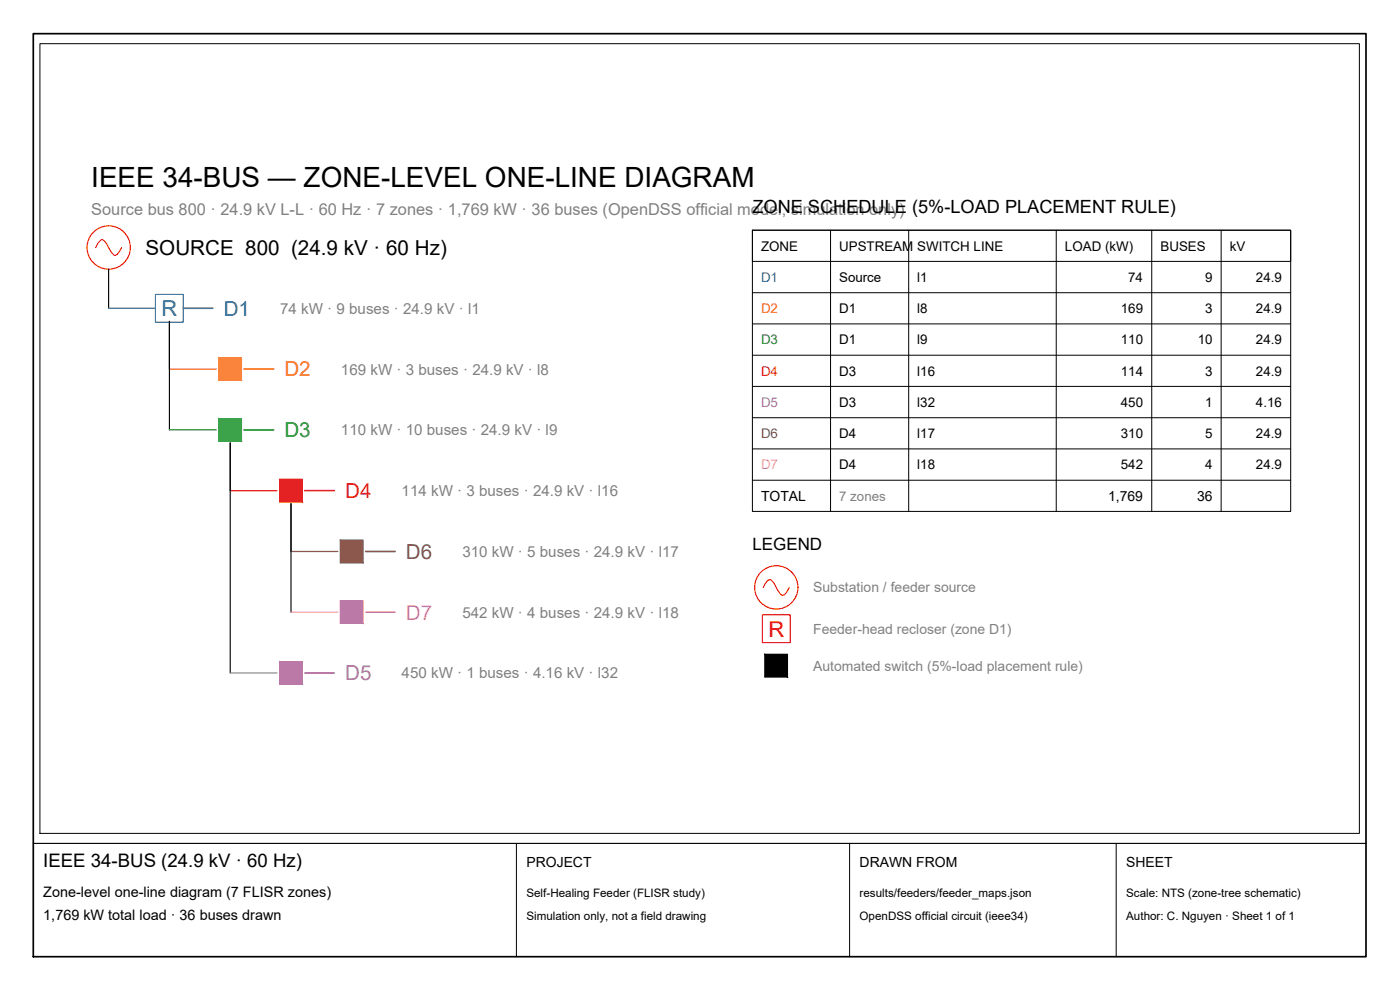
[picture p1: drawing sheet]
<svg xmlns="http://www.w3.org/2000/svg" width="420mm" height="297mm" viewBox="0 0 420 297" stroke-linecap="round" stroke-linejoin="round" font-family="sans-serif">
<!-- layer: SOURCE -->
<g fill="none" stroke="#f00" stroke-width=".34">
<path d="M28.7 74.3l.4-.7a2.75 2.75 0 0 1 1.5-1.7 5.1 5.1 0 0 1 2.4 3.1 2.82 2.82 0 0 0 1.5 1.6 3.2 3.2 0 0 0 2-2.3M229.1 176.3l.3-.8a1.95 1.95 0 0 1 2-1.5l.8 .9 1.1 2.1a1.95 1.95 0 0 0 2 1.5l1.6-2.2"/>
<circle cx="32.6" cy="74.3" r="6.5"/>
<circle cx="233" cy="176.2" r="6.5"/>
</g>
<!-- layer: BUS-TRUNK -->
<path d="M32.6 80.8v11.7M50.8 96.4v32.6M69.1 132.9v69M87.3 151.1v32.6" fill="none" stroke="#000" stroke-width=".34"/>
<!-- layer: ZONE-D1 -->
<path d="M32.6 92.5h14.1" fill="none" stroke="#1f77b4" stroke-width=".38"/>
<path d="M46.7 88.3h8.3v8.4h-8.3z" fill="none" stroke="#1f77b4" stroke-width=".34"/>
<path d="M55 92.5h8.9" fill="none" stroke="#1f77b4" stroke-width=".51"/>
<!-- layer: ZONE-D2 -->
<path d="M50.8 110.7h14.1" fill="none" stroke="#ff7f0e" stroke-width=".38"/>
<path d="M65.7 107.3h6.8v6.8h-6.8z" fill="none" stroke="#ff7f0e" stroke-width=".34"/>
<path d="M65.7 107.3l6.8 6.8v-6.8zM65.7 107.3l6.8 6.8h-6.8z" fill="#ff7f0e" stroke="#ff7f0e" stroke-width=".3"/>
<path d="M73.2 110.7h8.9" fill="none" stroke="#ff7f0e" stroke-width=".51"/>
<!-- layer: ZONE-D3 -->
<path d="M50.8 129h14.1" fill="none" stroke="#2ca02c" stroke-width=".38"/>
<path d="M65.7 125.6h6.8v6.8h-6.8z" fill="none" stroke="#2ca02c" stroke-width=".34"/>
<path d="M65.7 125.6l6.8 6.8v-6.8zM65.7 125.6l6.8 6.8h-6.8z" fill="#2ca02c" stroke="#2ca02c" stroke-width=".3"/>
<path d="M73.2 129h8.9" fill="none" stroke="#2ca02c" stroke-width=".51"/>
<!-- layer: ZONE-D4 -->
<path d="M69.1 147.2h14" fill="none" stroke="#d62728" stroke-width=".38"/>
<path d="M83.9 143.8h6.8v6.8h-6.8z" fill="none" stroke="#d62728" stroke-width=".34"/>
<path d="M83.9 143.8l6.8 6.8v-6.8zM83.9 143.8l6.8 6.8h-6.8z" fill="#d62728" stroke="#d62728" stroke-width=".3"/>
<path d="M91.5 147.2h8.8" fill="none" stroke="#d62728" stroke-width=".51"/>
<!-- layer: ZONE-D6 -->
<path d="M87.3 165.5h14.1" fill="none" stroke="#8c564b" stroke-width=".38"/>
<path d="M102.2 162.1h6.7v6.8h-6.7z" fill="none" stroke="#8c564b" stroke-width=".34"/>
<path d="M102.2 162.1l6.7 6.8v-6.8zM102.2 162.1l6.7 6.8h-6.7z" fill="#8c564b" stroke="#8c564b" stroke-width=".3"/>
<path d="M109.7 165.5h8.9" fill="none" stroke="#8c564b" stroke-width=".51"/>
<!-- layer: ZONE-D7 -->
<path d="M87.3 183.7h14.1" fill="none" stroke="#e377c2" stroke-width=".38"/>
<path d="M102.2 180.3h6.7v6.8h-6.7z" fill="none" stroke="#e377c2" stroke-width=".34"/>
<path d="M102.2 180.3l6.7 6.8v-6.8zM102.2 180.3l6.7 6.8h-6.7z" fill="#e377c2" stroke="#e377c2" stroke-width=".3"/>
<path d="M109.7 183.7h8.9" fill="none" stroke="#e377c2" stroke-width=".51"/>
<!-- layer: ZONE-D5 -->
<path d="M69.1 201.9h14" fill="none" stroke="#9467bd" stroke-width=".38"/>
<path d="M83.9 198.5h6.8v6.8h-6.8z" fill="none" stroke="#9467bd" stroke-width=".34"/>
<path d="M83.9 198.5l6.8 6.8v-6.8zM83.9 198.5l6.8 6.8h-6.8z" fill="#9467bd" stroke="#9467bd" stroke-width=".3"/>
<path d="M91.5 201.9h8.8" fill="none" stroke="#9467bd" stroke-width=".51"/>
<!-- layer: TABLE -->
<g fill="none" stroke="#000" stroke-width=".3">
<path d="M225.8 69.1h161.5v9.3h-161.5zM225.8 69.1h161.5v84.3h-161.5zM249.3 69.1v84.3M272.7 69.1v84.3M317 69.1v84.3M345.7 69.1v84.3M366.5 69.1v84.3M225.8 87.8h161.5M225.8 97.2h161.5M225.8 106.6h161.5M225.8 115.9h161.5M225.8 125.3h161.5"/>
<path d="M225.8 134.7h161.5M225.8 144.1h161.5"/>
</g>
<!-- layer: DEV-RECLOSER -->
<path d="M228.8 184.5h8.4v8.3h-8.4z" fill="none" stroke="#f00" stroke-width=".34"/>
<!-- layer: DEV-SWITCH -->
<path d="M229.6 196.3h6.7v6.8h-6.7z" fill="none" stroke="#000" stroke-width=".3"/>
<path d="M229.6 196.3l6.7 6.8v-6.8zM229.6 196.3l6.7 6.8h-6.7z" fill="#000" stroke="#000" stroke-width=".3"/>
<!-- layer: TITLE -->
<path d="M10 10.1h400v276.9h-400z" fill="none" stroke="#000" stroke-width=".51"/>
<!-- layer: VIEWPORTS -->
<path d="M12 13.1h396v236.9h-396z" fill="none" stroke="#000" stroke-width=".3"/>
<!-- layer: TITLE -->
<path d="M10 253.1h400" fill="none" stroke="#000" stroke-width=".34"/>
<path d="M155 253.1v33.9M255 253.1v33.9M335 253.1v33.9" fill="none" stroke="#000" stroke-width=".3"/>
<text font-size="8.4" x="27.4" y="56">IEEE 34-BUS — ZONE-LEVEL ONE-LINE DIAGRAM</text>
<text font-size="6.6" fill="#1f77b4" x="48.5" y="94.9">R</text>
<text font-size="6.6" fill="#f00" x="230.6" y="191">R</text>
<text font-size="6.2" x="43.7" y="76.5">SOURCE 800 (24.9 kV · 60 Hz)</text>
<text font-size="6.2" fill="#1f77b4" x="67.1" y="94.7">D1</text>
<text font-size="6.2" fill="#ff7f0e" x="85.3" y="112.9">D2</text>
<text font-size="6.2" fill="#2ca02c" x="85.3" y="131.2">D3</text>
<text font-size="6.2" fill="#d62728" x="103.6" y="149.4">D4</text>
<text font-size="6.2" fill="#8c564b" x="121.8" y="167.7">D6</text>
<text font-size="6.2" fill="#e377c2" x="121.8" y="185.9">D7</text>
<text font-size="6.2" fill="#9467bd" x="103.6" y="204.1">D5</text>
<text font-size="5.6" x="13" y="260.1">IEEE 34-BUS (24.9 kV · 60 Hz)</text>
<text font-size="5.5" x="225.8" y="63.8">ZONE SCHEDULE (5%-LOAD PLACEMENT RULE)</text>
<text font-size="5.1" x="225.8" y="165.2">LEGEND</text>
<text font-size="4.9" fill="#808080" x="27.4" y="64.5">Source bus 800 · 24.9 kV L-L · 60 Hz · 7 zones · 1,769 kW · 36 buses (OpenDSS official model, simulation only)</text>
<g font-size="4.5" fill="#808080">
<text x="84.1" y="94.1">74 kW · 9 buses · 24.9 kV · l1</text>
<text x="102.3" y="112.4">169 kW · 3 buses · 24.9 kV · l8</text>
<text x="102.3" y="130.6">110 kW · 10 buses · 24.9 kV · l9</text>
<text x="120.5" y="148.8">114 kW · 3 buses · 24.9 kV · l16</text>
<text x="138.8" y="167.1">310 kW · 5 buses · 24.9 kV · l17</text>
<text x="138.8" y="185.3">542 kW · 4 buses · 24.9 kV · l18</text>
<text x="120.5" y="203.6">450 kW · 1 buses · 4.16 kV · l32</text>
</g>
<g font-size="4.3">
<text x="13" y="269.1">Zone-level one-line diagram (7 FLISR zones)</text>
<text x="13" y="276">1,769 kW total load · 36 buses drawn</text>
</g>
<g font-size="4.2">
<text x="228.4" y="150.3">TOTAL</text>
<text x="332.6" y="150.3">1,769</text>
<text x="359.2" y="150.3">36</text>
<text x="158" y="260.1">PROJECT</text>
<text x="258" y="260.1">DRAWN FROM</text>
<text x="338" y="260.1">SHEET</text>
</g>
<g font-size="4.2" fill="#808080">
<text x="244.1" y="177.7">Substation / feeder source</text>
<text x="244.1" y="190.1">Feeder-head recloser (zone D1)</text>
<text x="244.1" y="201.2">Automated switch (5%-load placement rule)</text>
</g>
<g font-size="4">
<text x="228.4" y="75.2">ZONE</text>
<text x="251.8" y="75.2">UPSTREAM SWITCH LINE</text>
<text x="319.6" y="75.2">LOAD (kW)</text>
<text x="348.3" y="75.2">BUSES</text>
<text x="369.1" y="75.2">kV</text>
<text x="251.8" y="84.6">Source</text>
<text x="275.3" y="84.6">l1</text>
<text x="338.6" y="84.6">74</text>
<text x="361.7" y="84.6">9</text>
<text x="376.9" y="84.6">24.9</text>
<text x="251.8" y="93.9">D1</text>
<text x="275.3" y="93.9">l8</text>
<text x="336.4" y="93.9">169</text>
<text x="361.7" y="93.9">3</text>
<text x="376.9" y="93.9">24.9</text>
<text x="251.8" y="103.3">D1</text>
<text x="275.3" y="103.3">l9</text>
<text x="336.4" y="103.3">110</text>
<text x="359.5" y="103.3">10</text>
<text x="376.9" y="103.3">24.9</text>
<text x="251.8" y="112.7">D3</text>
<text x="275.3" y="112.7">l16</text>
<text x="336.4" y="112.7">114</text>
<text x="361.7" y="112.7">3</text>
<text x="376.9" y="112.7">24.9</text>
<text x="251.8" y="122.1">D3</text>
<text x="275.3" y="122.1">l32</text>
<text x="336.4" y="122.1">450</text>
<text x="361.7" y="122.1">1</text>
<text x="376.9" y="122.1">4.16</text>
<text x="251.8" y="131.4">D4</text>
<text x="275.3" y="131.4">l17</text>
<text x="336.4" y="131.4">310</text>
<text x="361.7" y="131.4">5</text>
<text x="376.9" y="131.4">24.9</text>
<text x="251.8" y="140.8">D4</text>
<text x="275.3" y="140.8">l18</text>
<text x="336.4" y="140.8">542</text>
<text x="361.7" y="140.8">4</text>
<text x="376.9" y="140.8">24.9</text>
</g>
<text font-size="4" fill="#1f77b4" x="228.4" y="84.6">D1</text>
<text font-size="4" fill="#ff7f0e" x="228.4" y="93.9">D2</text>
<text font-size="4" fill="#2ca02c" x="228.4" y="103.3">D3</text>
<text font-size="4" fill="#d62728" x="228.4" y="112.7">D4</text>
<text font-size="4" fill="#9467bd" x="228.4" y="122.1">D5</text>
<text font-size="4" fill="#8c564b" x="228.4" y="131.4">D6</text>
<text font-size="4" fill="#e377c2" x="228.4" y="140.8">D7</text>
<text font-size="4" fill="#808080" x="251.8" y="150.2">7 zones</text>
<g font-size="3.5">
<text x="158" y="269.1">Self-Healing Feeder (FLISR study)</text>
<text x="258" y="269.1">results/feeders/feeder_maps.json</text>
<text x="338" y="269.1">Scale: NTS (zone-tree schematic)</text>
<text x="158" y="276">Simulation only, not a field drawing</text>
<text x="258" y="276">OpenDSS official circuit (ieee34)</text>
<text x="338" y="276">Author: C. Nguyen · Sheet 1 of 1</text>
</g>
</svg>
